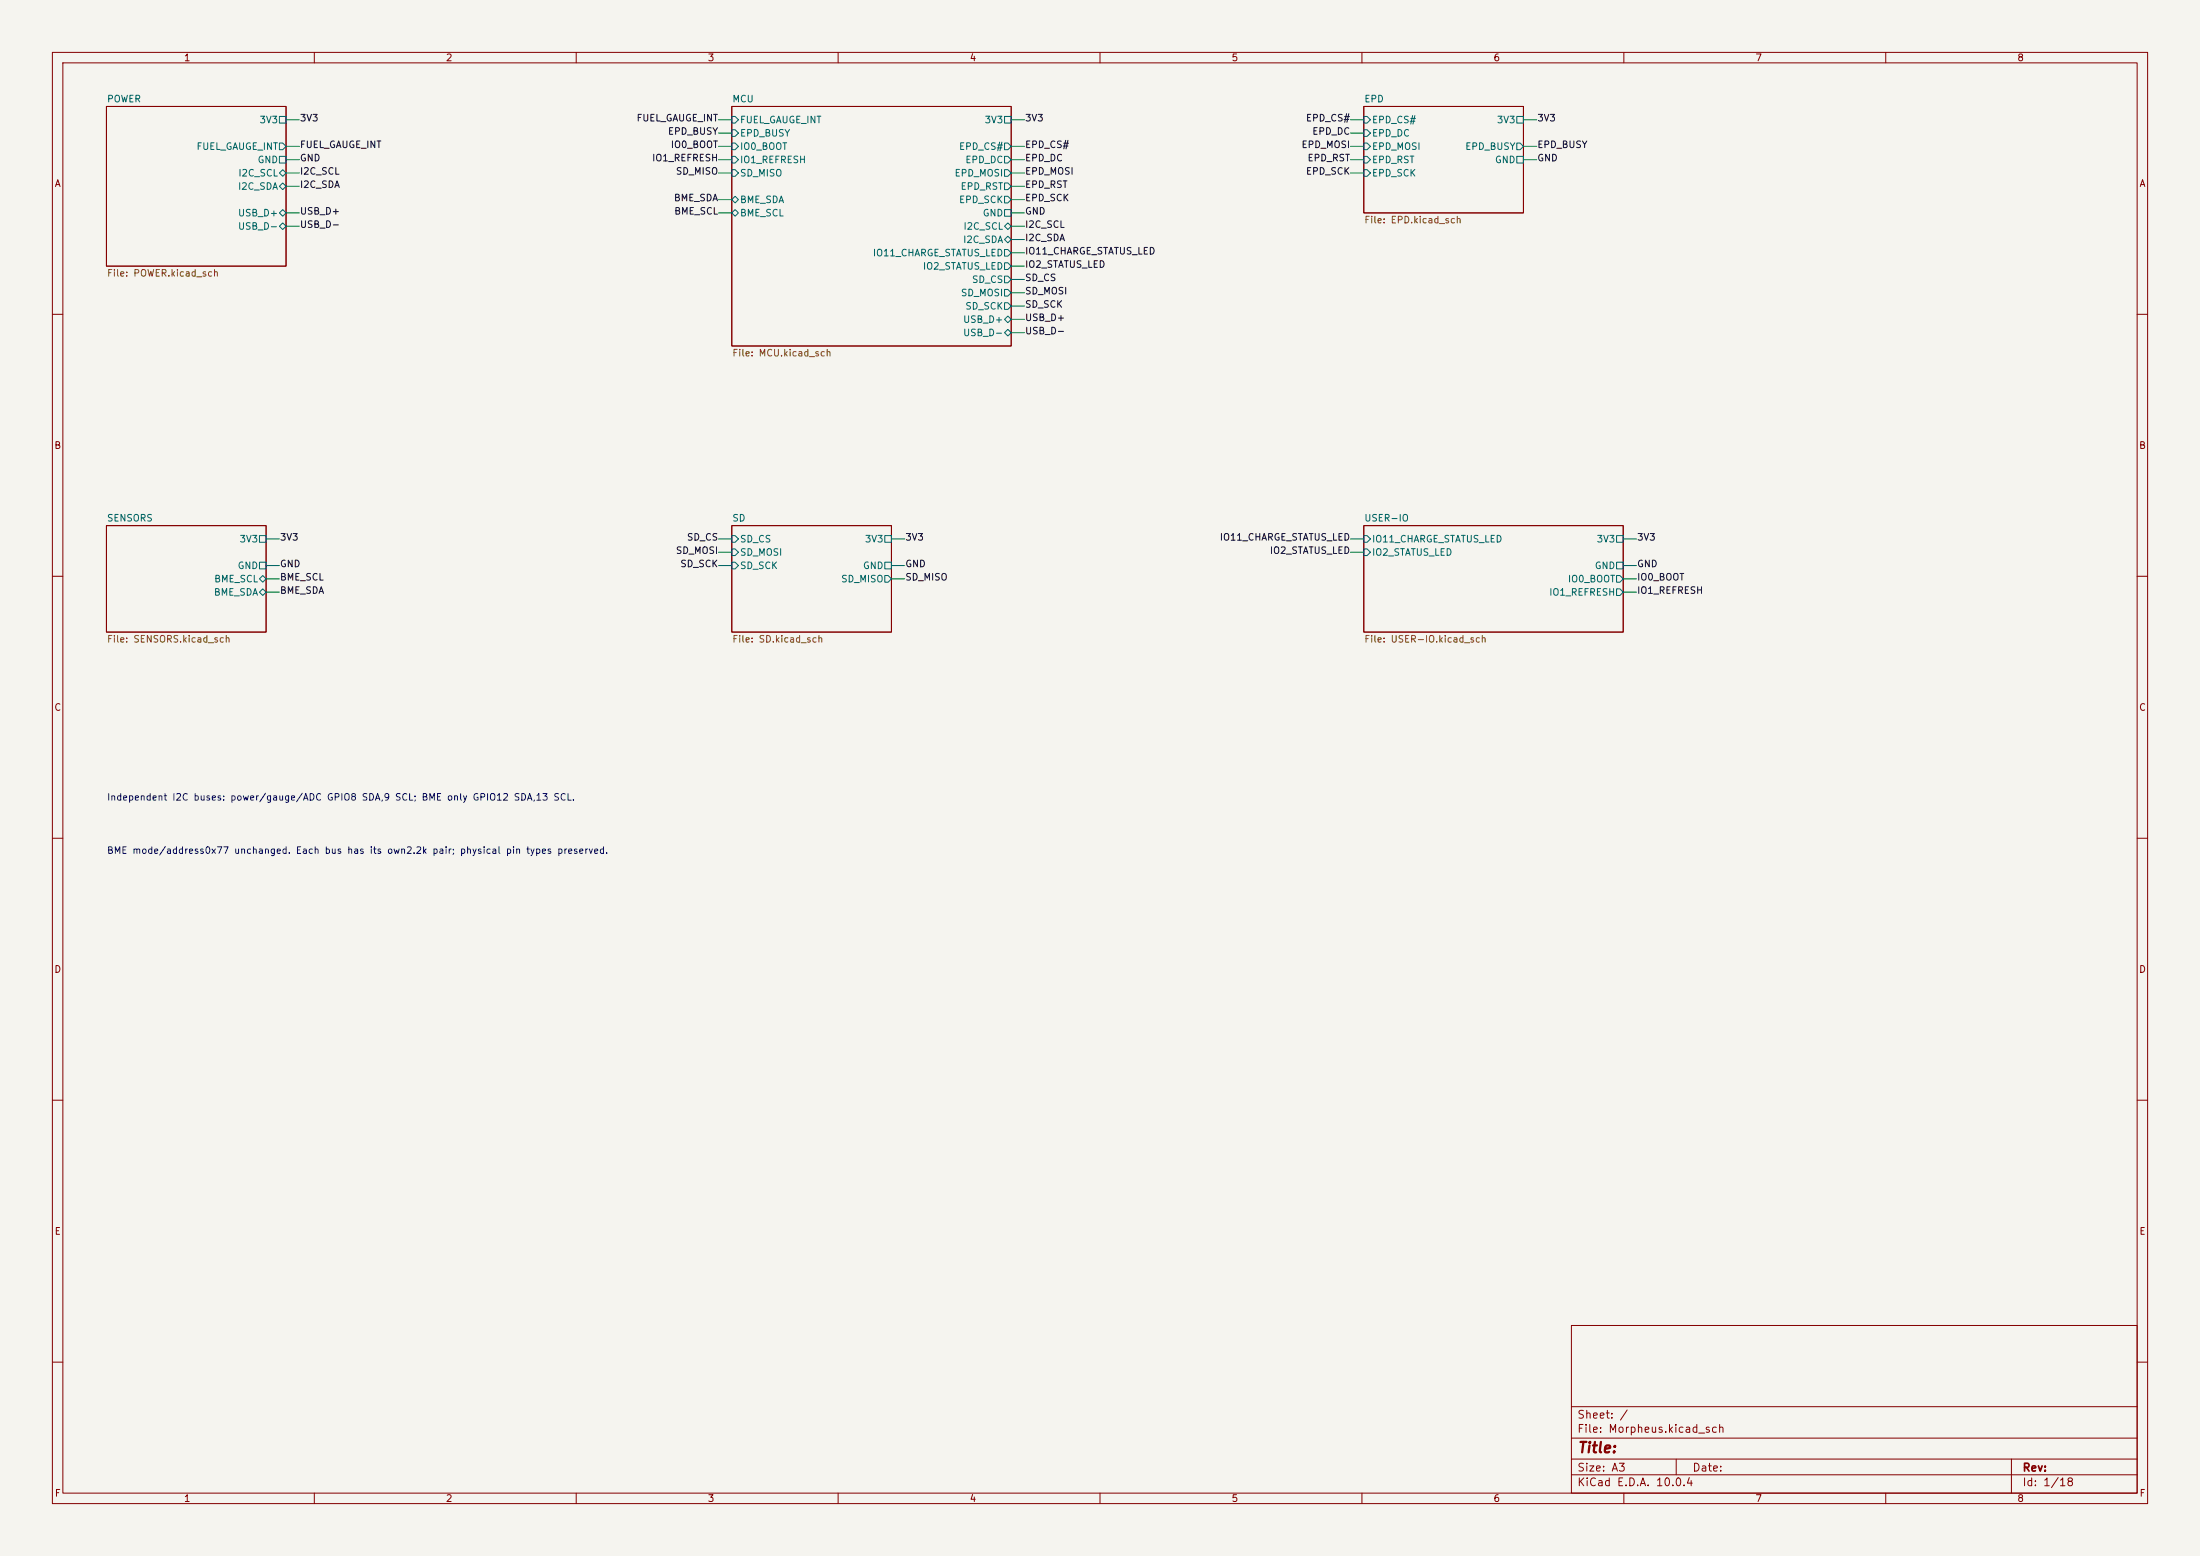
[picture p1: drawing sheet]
(kicad_sch
 (version 20260306)
 (generator "eeschema")
 (generator_version "10.0")
 (paper "A3")
 (lib_symbols)
 (sheet
  (at 20.32 20.32)
  (size 34.29 30.48)
  (exclude_from_sim no)
  (in_bom yes)
  (on_board yes)
  (dnp no)
  (fields_autoplaced yes)
  (stroke (width 0.1524) (type solid))
  (fill (color 0 0 0 0))
  (property "Sheetname" "POWER" (at 20.32 19.6084 0) (show_name no) (do_not_autoplace no) (effects (font (size 1.27 1.27)) (justify left bottom)))
  (property "Sheetfile" "POWER.kicad_sch" (at 20.32 51.3846 0) (show_name no) (do_not_autoplace no) (effects (font (size 1.27 1.27)) (justify left top)))
  (pin "3V3" passive (at 54.61 22.86 0) (effects (font (size 1.27 1.27)) (justify right)))
  
  (pin "FUEL_GAUGE_INT" output (at 54.61 27.94 0) (effects (font (size 1.27 1.27)) (justify right)))
  (pin "GND" passive (at 54.61 30.48 0) (effects (font (size 1.27 1.27)) (justify right)))
  (pin "I2C_SCL" bidirectional (at 54.61 33.02 0) (effects (font (size 1.27 1.27)) (justify right)))
  (pin "I2C_SDA" bidirectional (at 54.61 35.56 0) (effects (font (size 1.27 1.27)) (justify right)))
  (pin "USB_D+" bidirectional (at 54.61 40.64 0) (effects (font (size 1.27 1.27)) (justify right)))
  (pin "USB_D-" bidirectional (at 54.61 43.18 0) (effects (font (size 1.27 1.27)) (justify right))))
 (sheet
  (at 260.35 20.32)
  (size 30.48 20.32)
  (exclude_from_sim no)
  (in_bom yes)
  (on_board yes)
  (dnp no)
  (fields_autoplaced yes)
  (stroke (width 0.1524) (type solid))
  (fill (color 0 0 0 0))
  (property "Sheetname" "EPD" (at 260.35 19.6084 0) (show_name no) (do_not_autoplace no) (effects (font (size 1.27 1.27)) (justify left bottom)))
  (property "Sheetfile" "EPD.kicad_sch" (at 260.35 41.2246 0) (show_name no) (do_not_autoplace no) (effects (font (size 1.27 1.27)) (justify left top)))
  (pin "EPD_CS#" input (at 260.35 22.86 180) (effects (font (size 1.27 1.27)) (justify left)))
  (pin "EPD_DC" input (at 260.35 25.4 180) (effects (font (size 1.27 1.27)) (justify left)))
  (pin "EPD_MOSI" input (at 260.35 27.94 180) (effects (font (size 1.27 1.27)) (justify left)))
  (pin "EPD_RST" input (at 260.35 30.48 180) (effects (font (size 1.27 1.27)) (justify left)))
  (pin "EPD_SCK" input (at 260.35 33.02 180) (effects (font (size 1.27 1.27)) (justify left)))
  (pin "3V3" passive (at 290.83 22.86 0) (effects (font (size 1.27 1.27)) (justify right)))
  
  (pin "EPD_BUSY" output (at 290.83 27.94 0) (effects (font (size 1.27 1.27)) (justify right)))
  (pin "GND" passive (at 290.83 30.48 0) (effects (font (size 1.27 1.27)) (justify right))))
 (sheet
  (at 139.7 20.32)
  (size 53.34 45.72)
  (exclude_from_sim no)
  (in_bom yes)
  (on_board yes)
  (dnp no)
  (fields_autoplaced yes)
  (stroke (width 0.1524) (type solid))
  (fill (color 0 0 0 0))
  (property "Sheetname" "MCU" (at 139.7 19.6084 0) (show_name no) (do_not_autoplace no) (effects (font (size 1.27 1.27)) (justify left bottom)))
  (property "Sheetfile" "MCU.kicad_sch" (at 139.7 66.6246 0) (show_name no) (do_not_autoplace no) (effects (font (size 1.27 1.27)) (justify left top)))
  (pin "FUEL_GAUGE_INT" input (at 139.7 22.86 180) (effects (font (size 1.27 1.27)) (justify left)))
  (pin "EPD_BUSY" input (at 139.7 25.4 180) (effects (font (size 1.27 1.27)) (justify left)))
  (pin "IO0_BOOT" input (at 139.7 27.94 180) (effects (font (size 1.27 1.27)) (justify left)))
  (pin "IO1_REFRESH" input (at 139.7 30.48 180) (effects (font (size 1.27 1.27)) (justify left)))
  (pin "SD_MISO" input (at 139.7 33.02 180) (effects (font (size 1.27 1.27)) (justify left)))
  (pin "3V3" passive (at 193.04 22.86 0) (effects (font (size 1.27 1.27)) (justify right)))
  
  (pin "EPD_CS#" output (at 193.04 27.94 0) (effects (font (size 1.27 1.27)) (justify right)))
  (pin "EPD_DC" output (at 193.04 30.48 0) (effects (font (size 1.27 1.27)) (justify right)))
  (pin "EPD_MOSI" output (at 193.04 33.02 0) (effects (font (size 1.27 1.27)) (justify right)))
  (pin "EPD_RST" output (at 193.04 35.56 0) (effects (font (size 1.27 1.27)) (justify right)))
  (pin "EPD_SCK" output (at 193.04 38.1 0) (effects (font (size 1.27 1.27)) (justify right)))
  (pin "GND" passive (at 193.04 40.64 0) (effects (font (size 1.27 1.27)) (justify right)))
  (pin "I2C_SCL" bidirectional (at 193.04 43.18 0) (effects (font (size 1.27 1.27)) (justify right)))
  (pin "I2C_SDA" bidirectional (at 193.04 45.72 0) (effects (font (size 1.27 1.27)) (justify right)))
  (pin "IO11_CHARGE_STATUS_LED" output (at 193.04 48.26 0) (effects (font (size 1.27 1.27)) (justify right)))
  (pin "IO2_STATUS_LED" output (at 193.04 50.8 0) (effects (font (size 1.27 1.27)) (justify right)))
  (pin "SD_CS" output (at 193.04 53.34 0) (effects (font (size 1.27 1.27)) (justify right)))
  (pin "SD_MOSI" output (at 193.04 55.88 0) (effects (font (size 1.27 1.27)) (justify right)))
  (pin "SD_SCK" output (at 193.04 58.42 0) (effects (font (size 1.27 1.27)) (justify right)))
  (pin "USB_D+" bidirectional (at 193.04 60.96 0) (effects (font (size 1.27 1.27)) (justify right)))
  (pin "USB_D-" bidirectional (at 193.04 63.5 0) (effects (font (size 1.27 1.27)) (justify right)))
 (pin "BME_SDA" bidirectional (at 139.7 38.1 180) (effects (font (size 1.27 1.27)) (justify left)))(pin "BME_SCL" bidirectional (at 139.7 40.64 180) (effects (font (size 1.27 1.27)) (justify left))))
 (sheet
  (at 260.35 100.33)
  (size 49.53 20.32)
  (exclude_from_sim no)
  (in_bom yes)
  (on_board yes)
  (dnp no)
  (fields_autoplaced yes)
  (stroke (width 0.1524) (type solid))
  (fill (color 0 0 0 0))
  (property "Sheetname" "USER-IO" (at 260.35 99.6184 0) (show_name no) (do_not_autoplace no) (effects (font (size 1.27 1.27)) (justify left bottom)))
  (property "Sheetfile" "USER-IO.kicad_sch" (at 260.35 121.2346 0) (show_name no) (do_not_autoplace no) (effects (font (size 1.27 1.27)) (justify left top)))
  (pin "IO11_CHARGE_STATUS_LED" input (at 260.35 102.87 180) (effects (font (size 1.27 1.27)) (justify left)))
  (pin "IO2_STATUS_LED" input (at 260.35 105.41 180) (effects (font (size 1.27 1.27)) (justify left)))
  (pin "3V3" passive (at 309.88 102.87 0) (effects (font (size 1.27 1.27)) (justify right)))
  
  (pin "GND" passive (at 309.88 107.95 0) (effects (font (size 1.27 1.27)) (justify right)))
  (pin "IO0_BOOT" output (at 309.88 110.49 0) (effects (font (size 1.27 1.27)) (justify right)))
  (pin "IO1_REFRESH" output (at 309.88 113.03 0) (effects (font (size 1.27 1.27)) (justify right))))
 (sheet
  (at 20.32 100.33)
  (size 30.48 20.32)
  (exclude_from_sim no)
  (in_bom yes)
  (on_board yes)
  (dnp no)
  (fields_autoplaced yes)
  (stroke (width 0.1524) (type solid))
  (fill (color 0 0 0 0))
  (property "Sheetname" "SENSORS" (at 20.32 99.6184 0) (show_name no) (do_not_autoplace no) (effects (font (size 1.27 1.27)) (justify left bottom)))
  (property "Sheetfile" "SENSORS.kicad_sch" (at 20.32 121.2346 0) (show_name no) (do_not_autoplace no) (effects (font (size 1.27 1.27)) (justify left top)))
  (pin "3V3" passive (at 50.8 102.87 0) (effects (font (size 1.27 1.27)) (justify right)))
  
  (pin "GND" passive (at 50.8 107.95 0) (effects (font (size 1.27 1.27)) (justify right)))
  (pin "BME_SCL" bidirectional (at 50.8 110.49 0) (effects (font (size 1.27 1.27)) (justify right)))
  (pin "BME_SDA" bidirectional (at 50.8 113.03 0) (effects (font (size 1.27 1.27)) (justify right))))
 (sheet
  (at 139.7 100.33)
  (size 30.48 20.32)
  (exclude_from_sim no)
  (in_bom yes)
  (on_board yes)
  (dnp no)
  (fields_autoplaced yes)
  (stroke (width 0.1524) (type solid))
  (fill (color 0 0 0 0))
  (property "Sheetname" "SD" (at 139.7 99.6184 0) (show_name no) (do_not_autoplace no) (effects (font (size 1.27 1.27)) (justify left bottom)))
  (property "Sheetfile" "SD.kicad_sch" (at 139.7 121.2346 0) (show_name no) (do_not_autoplace no) (effects (font (size 1.27 1.27)) (justify left top)))
  (pin "SD_CS" input (at 139.7 102.87 180) (effects (font (size 1.27 1.27)) (justify left)))
  (pin "SD_MOSI" input (at 139.7 105.41 180) (effects (font (size 1.27 1.27)) (justify left)))
  (pin "SD_SCK" input (at 139.7 107.95 180) (effects (font (size 1.27 1.27)) (justify left)))
  (pin "3V3" passive (at 170.18 102.87 0) (effects (font (size 1.27 1.27)) (justify right)))
  
  (pin "GND" passive (at 170.18 107.95 0) (effects (font (size 1.27 1.27)) (justify right)))
  (pin "SD_MISO" output (at 170.18 110.49 0) (effects (font (size 1.27 1.27)) (justify right))))
 (label "3V3"
  (at 57.15 22.86 0)
  (effects (font (size 1.27 1.27)) (justify left)))

 (label "FUEL_GAUGE_INT"
  (at 57.15 27.94 0)
  (effects (font (size 1.27 1.27)) (justify left)))
 (label "GND"
  (at 57.15 30.48 0)
  (effects (font (size 1.27 1.27)) (justify left)))
 (label "I2C_SCL"
  (at 57.15 33.02 0)
  (effects (font (size 1.27 1.27)) (justify left)))
 (label "I2C_SDA"
  (at 57.15 35.56 0)
  (effects (font (size 1.27 1.27)) (justify left)))
 (label "USB_D+"
  (at 57.15 40.64 0)
  (effects (font (size 1.27 1.27)) (justify left)))
 (label "USB_D-"
  (at 57.15 43.18 0)
  (effects (font (size 1.27 1.27)) (justify left)))

 (label "FUEL_GAUGE_INT"
  (at 137.16 22.86 180)
  (effects (font (size 1.27 1.27)) (justify right)))
 (label "EPD_BUSY"
  (at 137.16 25.4 180)
  (effects (font (size 1.27 1.27)) (justify right)))
 (label "IO0_BOOT"
  (at 137.16 27.94 180)
  (effects (font (size 1.27 1.27)) (justify right)))
 (label "IO1_REFRESH"
  (at 137.16 30.48 180)
  (effects (font (size 1.27 1.27)) (justify right)))
 (label "SD_MISO"
  (at 137.16 33.02 180)
  (effects (font (size 1.27 1.27)) (justify right)))
 (label "3V3"
  (at 195.58 22.86 0)
  (effects (font (size 1.27 1.27)) (justify left)))

 (label "EPD_CS#"
  (at 195.58 27.94 0)
  (effects (font (size 1.27 1.27)) (justify left)))
 (label "EPD_DC"
  (at 195.58 30.48 0)
  (effects (font (size 1.27 1.27)) (justify left)))
 (label "EPD_MOSI"
  (at 195.58 33.02 0)
  (effects (font (size 1.27 1.27)) (justify left)))
 (label "EPD_RST"
  (at 195.58 35.56 0)
  (effects (font (size 1.27 1.27)) (justify left)))
 (label "EPD_SCK"
  (at 195.58 38.1 0)
  (effects (font (size 1.27 1.27)) (justify left)))
 (label "GND"
  (at 195.58 40.64 0)
  (effects (font (size 1.27 1.27)) (justify left)))
 (label "I2C_SCL"
  (at 195.58 43.18 0)
  (effects (font (size 1.27 1.27)) (justify left)))
 (label "I2C_SDA"
  (at 195.58 45.72 0)
  (effects (font (size 1.27 1.27)) (justify left)))
 (label "IO11_CHARGE_STATUS_LED"
  (at 195.58 48.26 0)
  (effects (font (size 1.27 1.27)) (justify left)))
 (label "IO2_STATUS_LED"
  (at 195.58 50.8 0)
  (effects (font (size 1.27 1.27)) (justify left)))
 (label "SD_CS"
  (at 195.58 53.34 0)
  (effects (font (size 1.27 1.27)) (justify left)))
 (label "SD_MOSI"
  (at 195.58 55.88 0)
  (effects (font (size 1.27 1.27)) (justify left)))
 (label "SD_SCK"
  (at 195.58 58.42 0)
  (effects (font (size 1.27 1.27)) (justify left)))
 (label "USB_D+"
  (at 195.58 60.96 0)
  (effects (font (size 1.27 1.27)) (justify left)))
 (label "USB_D-"
  (at 195.58 63.5 0)
  (effects (font (size 1.27 1.27)) (justify left)))
 (label "EPD_CS#"
  (at 257.81 22.86 180)
  (effects (font (size 1.27 1.27)) (justify right)))
 (label "EPD_DC"
  (at 257.81 25.4 180)
  (effects (font (size 1.27 1.27)) (justify right)))
 (label "EPD_MOSI"
  (at 257.81 27.94 180)
  (effects (font (size 1.27 1.27)) (justify right)))
 (label "EPD_RST"
  (at 257.81 30.48 180)
  (effects (font (size 1.27 1.27)) (justify right)))
 (label "EPD_SCK"
  (at 257.81 33.02 180)
  (effects (font (size 1.27 1.27)) (justify right)))
 (label "3V3"
  (at 293.37 22.86 0)
  (effects (font (size 1.27 1.27)) (justify left)))

 (label "EPD_BUSY"
  (at 293.37 27.94 0)
  (effects (font (size 1.27 1.27)) (justify left)))
 (label "GND"
  (at 293.37 30.48 0)
  (effects (font (size 1.27 1.27)) (justify left)))
 (label "3V3"
  (at 53.34 102.87 0)
  (effects (font (size 1.27 1.27)) (justify left)))

 (label "GND"
  (at 53.34 107.95 0)
  (effects (font (size 1.27 1.27)) (justify left)))
 (label "BME_SCL"
  (at 53.34 110.49 0)
  (effects (font (size 1.27 1.27)) (justify left)))
 (label "BME_SDA"
  (at 53.34 113.03 0)
  (effects (font (size 1.27 1.27)) (justify left)))
 (label "SD_CS"
  (at 137.16 102.87 180)
  (effects (font (size 1.27 1.27)) (justify right)))
 (label "SD_MOSI"
  (at 137.16 105.41 180)
  (effects (font (size 1.27 1.27)) (justify right)))
 (label "SD_SCK"
  (at 137.16 107.95 180)
  (effects (font (size 1.27 1.27)) (justify right)))
 (label "3V3"
  (at 172.72 102.87 0)
  (effects (font (size 1.27 1.27)) (justify left)))

 (label "GND"
  (at 172.72 107.95 0)
  (effects (font (size 1.27 1.27)) (justify left)))
 (label "SD_MISO"
  (at 172.72 110.49 0)
  (effects (font (size 1.27 1.27)) (justify left)))
 (label "IO11_CHARGE_STATUS_LED"
  (at 257.81 102.87 180)
  (effects (font (size 1.27 1.27)) (justify right)))
 (label "IO2_STATUS_LED"
  (at 257.81 105.41 180)
  (effects (font (size 1.27 1.27)) (justify right)))
 (label "3V3"
  (at 312.42 102.87 0)
  (effects (font (size 1.27 1.27)) (justify left)))

 (label "GND"
  (at 312.42 107.95 0)
  (effects (font (size 1.27 1.27)) (justify left)))
 (label "IO0_BOOT"
  (at 312.42 110.49 0)
  (effects (font (size 1.27 1.27)) (justify left)))
 (label "IO1_REFRESH"
  (at 312.42 113.03 0)
  (effects (font (size 1.27 1.27)) (justify left)))
 
 
 (sheet_instances
  (path ""
   (page "1")))
 (embedded_fonts no)

 (wire
  (pts (xy 54.61 22.86) (xy 57.15 22.86))
  (stroke (width 0) (type default)))
 (wire
  (pts (xy 54.61 27.94) (xy 57.15 27.94))
  (stroke (width 0) (type default)))
 (wire
  (pts (xy 54.61 30.48) (xy 57.15 30.48))
  (stroke (width 0) (type default)))
 (wire
  (pts (xy 54.61 33.02) (xy 57.15 33.02))
  (stroke (width 0) (type default)))
 (wire
  (pts (xy 54.61 35.56) (xy 57.15 35.56))
  (stroke (width 0) (type default)))
 (wire
  (pts (xy 54.61 40.64) (xy 57.15 40.64))
  (stroke (width 0) (type default)))
 (wire
  (pts (xy 54.61 43.18) (xy 57.15 43.18))
  (stroke (width 0) (type default)))
 (wire
  (pts (xy 139.7 22.86) (xy 137.16 22.86))
  (stroke (width 0) (type default)))
 (wire
  (pts (xy 139.7 25.4) (xy 137.16 25.4))
  (stroke (width 0) (type default)))
 (wire
  (pts (xy 139.7 27.94) (xy 137.16 27.94))
  (stroke (width 0) (type default)))
 (wire
  (pts (xy 139.7 30.48) (xy 137.16 30.48))
  (stroke (width 0) (type default)))
 (wire
  (pts (xy 139.7 33.02) (xy 137.16 33.02))
  (stroke (width 0) (type default)))
 (wire
  (pts (xy 193.04 22.86) (xy 195.58 22.86))
  (stroke (width 0) (type default)))
 (wire
  (pts (xy 193.04 27.94) (xy 195.58 27.94))
  (stroke (width 0) (type default)))
 (wire
  (pts (xy 193.04 30.48) (xy 195.58 30.48))
  (stroke (width 0) (type default)))
 (wire
  (pts (xy 193.04 33.02) (xy 195.58 33.02))
  (stroke (width 0) (type default)))
 (wire
  (pts (xy 193.04 35.56) (xy 195.58 35.56))
  (stroke (width 0) (type default)))
 (wire
  (pts (xy 193.04 38.1) (xy 195.58 38.1))
  (stroke (width 0) (type default)))
 (wire
  (pts (xy 193.04 40.64) (xy 195.58 40.64))
  (stroke (width 0) (type default)))
 (wire
  (pts (xy 193.04 43.18) (xy 195.58 43.18))
  (stroke (width 0) (type default)))
 (wire
  (pts (xy 193.04 45.72) (xy 195.58 45.72))
  (stroke (width 0) (type default)))
 (wire
  (pts (xy 193.04 48.26) (xy 195.58 48.26))
  (stroke (width 0) (type default)))
 (wire
  (pts (xy 193.04 50.8) (xy 195.58 50.8))
  (stroke (width 0) (type default)))
 (wire
  (pts (xy 193.04 53.34) (xy 195.58 53.34))
  (stroke (width 0) (type default)))
 (wire
  (pts (xy 193.04 55.88) (xy 195.58 55.88))
  (stroke (width 0) (type default)))
 (wire
  (pts (xy 193.04 58.42) (xy 195.58 58.42))
  (stroke (width 0) (type default)))
 (wire
  (pts (xy 193.04 60.96) (xy 195.58 60.96))
  (stroke (width 0) (type default)))
 (wire
  (pts (xy 193.04 63.5) (xy 195.58 63.5))
  (stroke (width 0) (type default)))
 (wire
  (pts (xy 260.35 22.86) (xy 257.81 22.86))
  (stroke (width 0) (type default)))
 (wire
  (pts (xy 260.35 25.4) (xy 257.81 25.4))
  (stroke (width 0) (type default)))
 (wire
  (pts (xy 260.35 27.94) (xy 257.81 27.94))
  (stroke (width 0) (type default)))
 (wire
  (pts (xy 260.35 30.48) (xy 257.81 30.48))
  (stroke (width 0) (type default)))
 (wire
  (pts (xy 260.35 33.02) (xy 257.81 33.02))
  (stroke (width 0) (type default)))
 (wire
  (pts (xy 290.83 22.86) (xy 293.37 22.86))
  (stroke (width 0) (type default)))
 (wire
  (pts (xy 290.83 27.94) (xy 293.37 27.94))
  (stroke (width 0) (type default)))
 (wire
  (pts (xy 290.83 30.48) (xy 293.37 30.48))
  (stroke (width 0) (type default)))
 (wire
  (pts (xy 50.8 102.87) (xy 53.34 102.87))
  (stroke (width 0) (type default)))
 (wire
  (pts (xy 50.8 107.95) (xy 53.34 107.95))
  (stroke (width 0) (type default)))
 (wire
  (pts (xy 50.8 110.49) (xy 53.34 110.49))
  (stroke (width 0) (type default)))
 (wire
  (pts (xy 50.8 113.03) (xy 53.34 113.03))
  (stroke (width 0) (type default)))
 (wire
  (pts (xy 139.7 102.87) (xy 137.16 102.87))
  (stroke (width 0) (type default)))
 (wire
  (pts (xy 139.7 105.41) (xy 137.16 105.41))
  (stroke (width 0) (type default)))
 (wire
  (pts (xy 139.7 107.95) (xy 137.16 107.95))
  (stroke (width 0) (type default)))
 (wire
  (pts (xy 170.18 102.87) (xy 172.72 102.87))
  (stroke (width 0) (type default)))
 (wire
  (pts (xy 170.18 107.95) (xy 172.72 107.95))
  (stroke (width 0) (type default)))
 (wire
  (pts (xy 170.18 110.49) (xy 172.72 110.49))
  (stroke (width 0) (type default)))
 (wire
  (pts (xy 260.35 102.87) (xy 257.81 102.87))
  (stroke (width 0) (type default)))
 (wire
  (pts (xy 260.35 105.41) (xy 257.81 105.41))
  (stroke (width 0) (type default)))
 (wire
  (pts (xy 309.88 102.87) (xy 312.42 102.87))
  (stroke (width 0) (type default)))
 (wire
  (pts (xy 309.88 107.95) (xy 312.42 107.95))
  (stroke (width 0) (type default)))
 (wire
  (pts (xy 309.88 110.49) (xy 312.42 110.49))
  (stroke (width 0) (type default)))
 (wire
  (pts (xy 309.88 113.03) (xy 312.42 113.03))
  (stroke (width 0) (type default)))

(wire (pts (xy 139.7 38.1) (xy 137.16 38.1)) (stroke (width 0) (type default)))
(label "BME_SDA" (at 137.16 38.1 180) (effects (font (size 1.27 1.27)) (justify right)))
(wire (pts (xy 139.7 40.64) (xy 137.16 40.64)) (stroke (width 0) (type default)))
(label "BME_SCL" (at 137.16 40.64 180) (effects (font (size 1.27 1.27)) (justify right)))
(text "Independent I2C buses: power/gauge/ADC GPIO8 SDA,9 SCL; BME only GPIO12 SDA,13 SCL." (at 20.32 152.4 0) (effects (font (size 1.27 1.27)) (justify left)))
(text "BME mode/address0x77 unchanged. Each bus has its own2.2k pair; physical pin types preserved." (at 20.32 162.56 0) (effects (font (size 1.27 1.27)) (justify left))))
